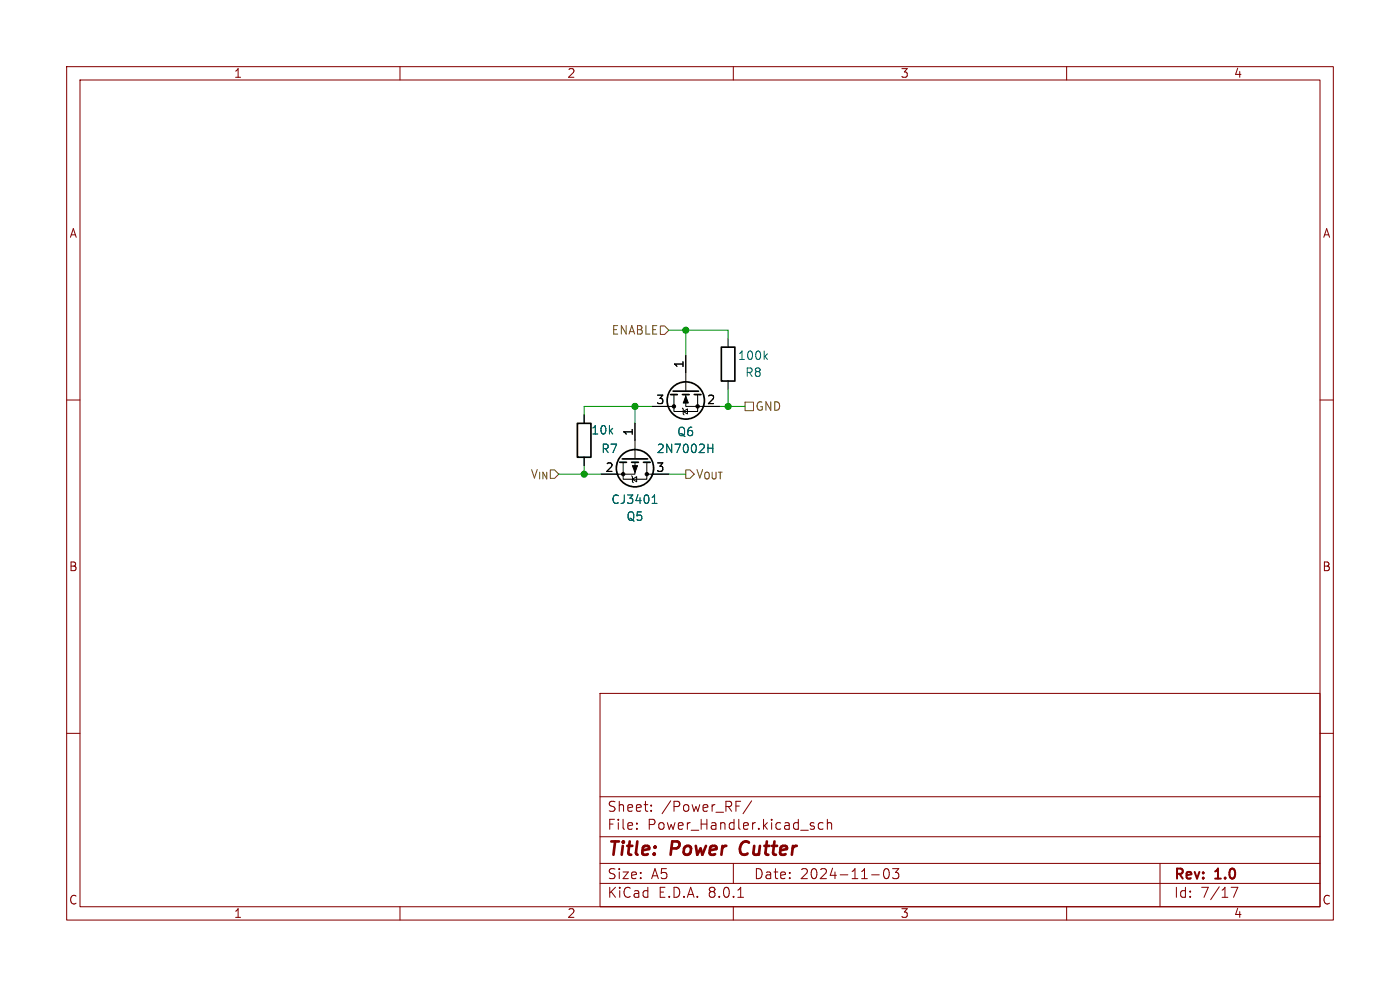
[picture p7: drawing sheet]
<svg xmlns="http://www.w3.org/2000/svg" width="297mm" height="210mm" viewBox="0 0 297 210" stroke-linecap="round" stroke-linejoin="round" font-family="sans-serif">
<g fill="none" stroke="#840000" stroke-width=".22">
<path d="M14.1 14.1h268.8v181.1h-268.8zM17 17h263v175.3h-263zM84.9 14.1v2.9M155.6 14.1v2.9M226.3 14.1v2.9M14.1 84.9h2.9M280 84.9h2.9M14.1 155.6h2.9M127.3 147.1h152.7v45.2h-152.7zM280 155.6h2.9M127.3 177.5h152.7M127.3 169h152.7"/>
<path d="M135.1 175.7v.2M135.1 174.6v.2M138.1 171.9v.2M138.1 170.8v.2M156.1 170h1M159.5 169.9l-1.9 2.7M172.2 175.2l.5 .1 .1 .3-.3 .3h-.4M172.2 174.5l.5 .1M174.6 174.6l-.6-.1-.4 .4v.6l.2 .3h.8M175.5 174.7a.53 .53 0 0 1 .9 .1v1.1M175.5 173.8v2.1M84.9 192.3v2.9"/>
<path d="M127.3 187.4h152.7M127.3 183.2h152.7M155.6 192.3v2.9M155.6 183.2v4.2M156.5 190.3h1.2M184.9 185.6h1.6M187.6 184.5l.5-.2a1.33 1.33 0 0 1 0 2.1h-.2a1.29 1.29 0 0 1-.3-1.9zM189.4 184.3h1.3l-.7 .8a.58 .58 0 0 1 .7 .4v.5l-.2 .3-.8 .1-.3-.2M226.3 192.3v2.9M246.1 183.2v9.1M261.2 188.2h1.4l-.9 2.1"/>
</g>
<path d="M157.4 178.9a1.79 1.79 0 0 0 0 2.3" fill="none" stroke="#840000" stroke-width=".57"/>
<g fill="none" stroke="#000" stroke-width=".22">
<path d="M145.5 75.4v7.6M154.5 71.8v1.8M123.9 88v1.8M123.9 97v1.8M132.2 98.1v3.6h5v-3.6M134.7 98.1v2.5h-7.2M134.7 89.8v7.5M138.3 86.2h4.7M143 83.7v3.6h5v-3.6M144.8 86.6l.1 .2v1l.2 .2M144.9 87.3l.9-.5v1zM145.5 83.7v2.5h7.2"/>
<path d="M154.5 80.8v1.8M134 100.9l.2 .2v1.1l.1 .2M134.2 101.7l.9-.6v1.1zM137.2 100.6h4.7"/>
</g>
<g fill="none" stroke="#000" stroke-width=".36">
<path d="M153 73.6h2.9v7.2h-2.9zM122.5 89.8h2.9v7.2h-2.9zM131.5 98.1h1.4M132 97.3h5.4M134 98.1h1.4M136.5 98.1h1.4M142.3 83.7h1.4M142.8 83h5.4M144.8 83.7h1.4M147.3 83.7h1.4"/>
<circle cx="134.7" cy="99.3" r="4"/>
<circle cx="145.5" cy="85" r="4"/>
</g>
<g fill="#000" stroke="#000" stroke-width=".22">
<path d="M145.5 84.1l.5 1.4h-1.1zM134.2 98.8h1l-.5 1.4z"/>
<circle cx="143" cy="86.2" r=".36"/>
<circle cx="148" cy="86.2" r=".36"/>
<circle cx="132.2" cy="100.6" r=".36"/>
<circle cx="137.2" cy="100.6" r=".36"/>
</g>
<path d="M162.3 75.6l.5 .7M162.8 75.1l-.7 .6M150.2 95.1h1M151.2 94.2v1.8M138.3 106.8h1.1M138.5 105.4l.4-.4v1.8" fill="none" stroke="#006464" stroke-width=".22"/>
<path d="M140.1 69.1h.9l.9 .9-.9 .9h-.9zM145.5 99.7h.9l.9 .9-.9 .9h-.9zM158.1 85.3h1.8v1.8h-1.8z" fill="none" stroke="#725600" stroke-width=".22"/>
<path d="M141.9 70h12.6v1.8M145.5 70v5.4M123.9 98.8v1.8M134.7 86.2v3.6M138.3 86.2h-14.4v1.8M152.7 86.2h5.4M154.5 82.6v3.6M118.5 100.6h9M141.9 100.6h3.6" fill="none" stroke="#009600" stroke-width=".22"/>
<g fill="#009600" stroke="#009600" stroke-width=".22">
<circle cx="134.7" cy="86.2" r=".65"/>
<circle cx="145.5" cy="70" r=".65"/>
<circle cx="123.9" cy="100.6" r=".65"/>
<circle cx="154.5" cy="86.2" r=".65"/>
</g>
<g font-size="3.9" fill="#840000">
<text x="128.7" y="182.3">Title:</text>
<text x="142.4" y="182.3">Power</text>
<text x="158.2" y="182.3">Cutter</text>
</g>
<g font-size="3" fill="#840000">
<text x="128.7" y="172.5">Sheet:</text>
<text x="140.3" y="172.5">/Power_RF/</text>
<text x="128.7" y="176.3">File:</text>
<text x="137.3" y="176.3">Power_Handler.kicad_sch</text>
<text x="128.7" y="190.8">KiCad</text>
<text x="128.7" y="186.8">Size:</text>
<text x="138.1" y="186.8">A5</text>
<text x="139.6" y="190.8">E.D.A.</text>
<text x="150.4" y="190.8">8.0.1</text>
<text x="159.8" y="186.8">Date:</text>
<text x="169.7" y="186.8">2024-11-03</text>
<text x="248.9" y="187.1">Rev:</text>
<text x="248.9" y="190.8">Id:</text>
<text x="254.7" y="190.8">7/17</text>
<text x="257.9" y="187.1">1.0</text>
</g>
<g font-size="2.6" fill="#840000">
<text x="49.5" y="16.8">1</text>
<text x="120.2" y="16.8">2</text>
<text x="190.9" y="16.8">3</text>
<text x="261.6" y="16.8">4</text>
<text x="14.6" y="50.7">A</text>
<text x="280.5" y="50.7">A</text>
<text x="14.5" y="121.5">B</text>
<text x="280.4" y="121.5">B</text>
<text x="14.5" y="192.2">C</text>
<text x="49.5" y="195">1</text>
<text x="120.2" y="195">2</text>
<text x="190.9" y="195">3</text>
<text x="261.6" y="195">4</text>
<text x="280.4" y="192.2">C</text>
</g>
<g font-size="2.5" fill="#725600">
<text x="129.6" y="71.3">ENABLE</text>
<text x="160.1" y="87.4">GND</text>
<text x="112.4" y="101.8">V_{IN}</text>
<text x="147.5" y="101.8">V_{OUT}</text>
</g>
<g font-size="2.5" fill="#006464">
<text x="156.4" y="76.7">100k</text>
<text x="158" y="80.2">R8</text>
<text x="125.3" y="92.5">10k</text>
<text x="143.5" y="92.8">Q6</text>
<text x="127.4" y="96.4">R7</text>
<text x="139.2" y="96.4">2N7002H</text>
<text x="129.6" y="107.2">CJ3401</text>
<text x="132.8" y="110.8">Q5</text>
</g>
<g font-size="2.5">
<text x="145.1" y="78.2" transform="rotate(-90 145.1 78.2)">1</text>
<text x="139.1" y="85.9">3</text>
<text x="149.9" y="85.9">2</text>
<text x="134.3" y="92.6" transform="rotate(-90 134.3 92.6)">1</text>
<text x="128.3" y="100.2">2</text>
<text x="139.1" y="100.2">3</text>
</g>
</svg>
